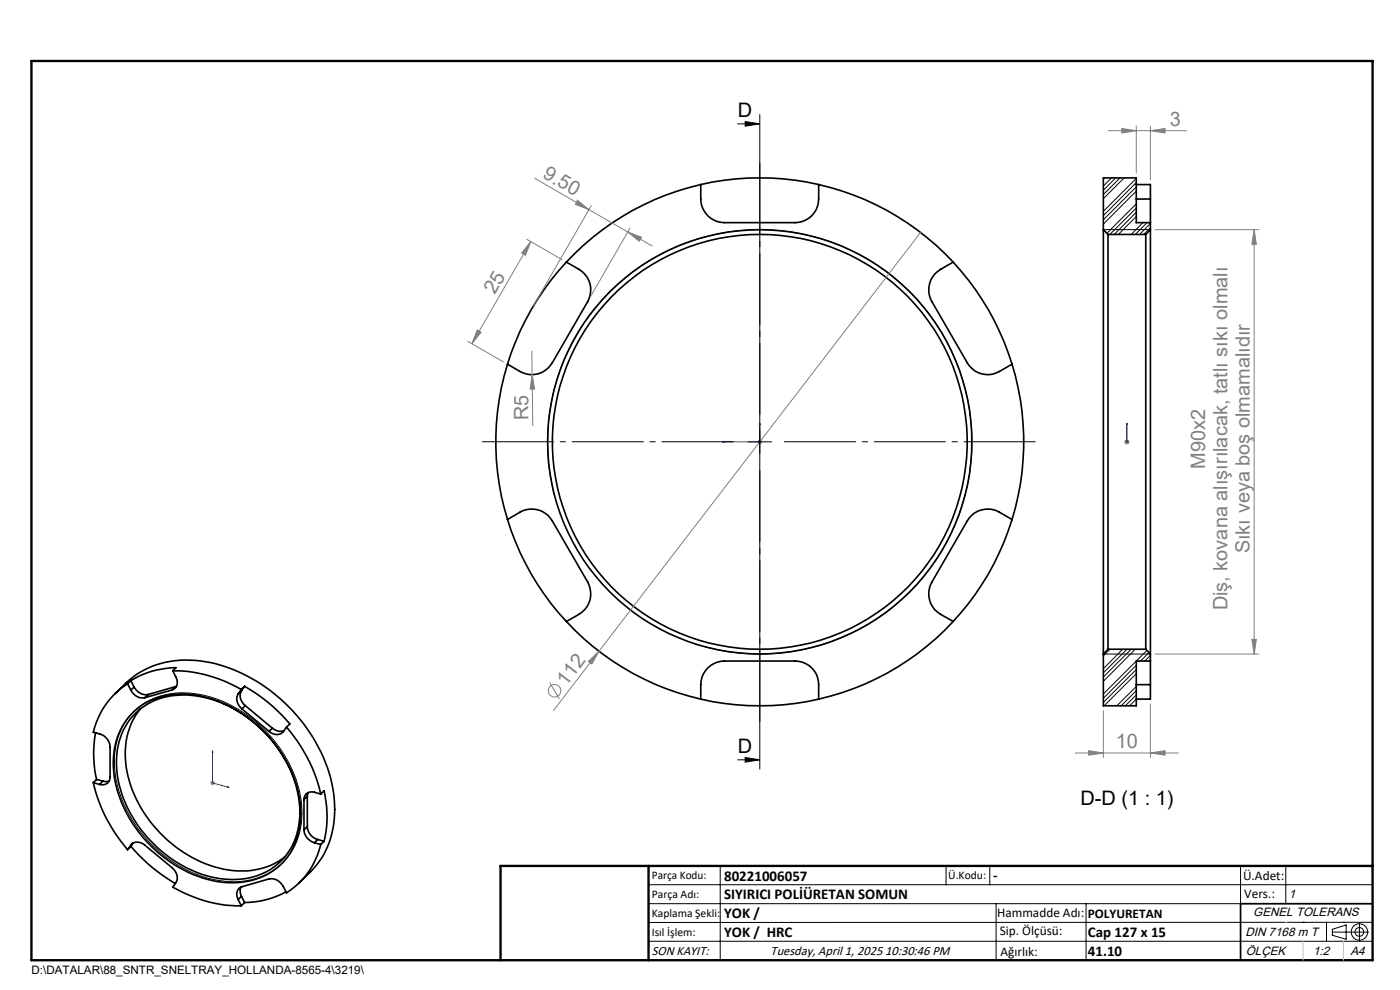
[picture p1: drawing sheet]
<svg xmlns="http://www.w3.org/2000/svg" width="297mm" height="210mm" viewBox="0 0 297 210" stroke-linecap="round" stroke-linejoin="round" font-family="sans-serif">
<g fill="none" stroke="#000" stroke-width=".35">
<path d="M148.7 39.1a55.8 55.8 0 0 0-28.5 16.5M148.7 39.1a8.1 8.1 0 0 0 .9 6 5 5 0 0 0 4.1 2.1h15a5 5 0 0 0 5-5v-3.1M148.7 39.1a56.1 56.1 0 0 1 25 0M173.7 39.1a55.7 55.7 0 0 1 28.5 16.5M241.1 39.1h3v3.1M120.2 55.6a9.5 9.5 0 0 1 4.3 3.2 5 5 0 0 1 .2 5.2l-7.5 13a5 5 0 0 1-6.9 1.8l-2.6-1.6M120.2 55.6a55.7 55.7 0 0 0-12.5 21.6M202.2 55.6a9.5 9.5 0 0 0-4.4 3.2 5 5 0 0 0-.1 5.2l7.5 13a5 5 0 0 0 6.8 1.8l2.7-1.6M202.2 55.6a55.7 55.7 0 0 1 12.5 21.6M234.1 48.7v90M234.1 48.7l1 1M235.1 49.7v88"/>
<path d="M235.1 49.7h8M241.1 42.2h3M243.1 49.7v88M244.1 48.7v90M244.1 42.2v5M244.1 47.2h-3v-9.5h-7v11M244.1 48.7l-1 1M244.1 47.2v1.5M107.7 77.2a55.9 55.9 0 0 0 0 33M214.7 77.2a55.9 55.9 0 0 1 0 33M107.7 110.2a8.7 8.7 0 0 1 4.9-2.2 5 5 0 0 1 4.6 2.5l7.5 13a5 5 0 0 1-1.9 6.8l-2.6 1.5M107.7 110.2a55.2 55.2 0 0 0 12.5 21.6"/>
<path d="M214.7 110.2a8.9 8.9 0 0 0-4.9-2.2 5 5 0 0 0-4.6 2.5l-7.5 13a5 5 0 0 0 1.8 6.8l2.7 1.5M214.7 110.2a55.2 55.2 0 0 1-12.5 21.6M120.2 131.8a55.9 55.9 0 0 0 28.5 16.5M202.2 131.8a55.8 55.8 0 0 1-28.5 16.5M234.1 138.7v11h7v-9.5h3M235.1 137.7l-1 1M235.1 137.7h8M243.1 137.7l1 1M244.1 138.7v1.5M20.3 155.5a23.5 23.5 0 0 0 .2 9.8M24.4 147.2l2.3-2.3a18.9 18.9 0 0 1 16.8-4.5 34.9 34.9 0 0 1 26.3 23.6 22 22 0 0 1-1.6 18.1l-.6 .8a25.1 25.1 0 0 1-4.1 4.3M27.1 145.1a16.6 16.6 0 0 0-7.3 10.2l1.3 .4a3 3 0 0 1 2.3 2.7v6.4a1.62 1.62 0 0 1-2.3 1.6"/>
<path d="M27.1 145.1l.7 1.3M27.8 146.4a2.73 2.73 0 0 0 3 1.6M27.8 144.4l-.7 .7M27.8 144.4l.6 1.3M27.9 151.4a15.5 15.5 0 0 1 15-3.7 28 28 0 0 1 20.7 22 15.4 15.4 0 0 1-4.3 13.9 16.2 16.2 0 0 1-15.4 2.9 27.8 27.8 0 0 1-19.8-22.8 15.3 15.3 0 0 1 3.8-12.3zM28.4 145.7a2.86 2.86 0 0 0 3.1 1.6M28.4 145.7l-.6 .7M28.6 151.4a15 15 0 0 1 14.1-3.6 27.1 27.1 0 0 1 20.8 22.6 14.2 14.2 0 0 1-6.5 14.2 17.9 17.9 0 0 1-16.2 0 27.1 27.1 0 0 1-16-21 14.9 14.9 0 0 1 3.8-12.2zM29.8 150.4a15.9 15.9 0 0 0-2.6 14.3 27.3 27.3 0 0 0 22.2 20 15.1 15.1 0 0 0 11-2.9M31.5 147.3l-.7 .7M36.5 146.4l-5.7 1.6M36.7 142.3a28.2 28.2 0 0 1 14.5 4"/>
<path d="M36.7 142.3l.6-.7a18.2 18.2 0 0 0-9.5 2.8M36.7 142.3l.6 1.3a1.8 1.8 0 0 1-.8 2.8M37.2 145.7l-.7 .7M37.2 145.7l-5.7 1.6M37.4 145.6l-.2 .1M50.5 147.2a2.53 2.53 0 0 0 .8 3.2M51.2 146.3l-.7 .9M51.2 146.5a2.47 2.47 0 0 0 .8 3.2M51.2 146.5l-.7 .7M51.3 150.4l5.8 4.7M51.9 145.6a35.3 35.3 0 0 1 9.6 8l-.7 .6M51.9 145.6l-.7 .7"/>
<path d="M51.9 145.6l-.7 .9M52 149.7l5.8 4.8M52 149.7l-.7 .7M57.8 154.5a2.35 2.35 0 0 0 2.5 .5M57.8 154.5l-.7 .6M60.8 154.2a33.1 33.1 0 0 1 7.3 14.2M60.8 154.2a2.5 2.5 0 0 1-1.7 1.6l-1-.1-1-.6M148.7 148.3a8.3 8.3 0 0 1 .9-6 5.1 5.1 0 0 1 4.1-2.1h15a5 5 0 0 1 5 5v3.1M148.7 148.3a56.1 56.1 0 0 0 25 0M241.1 145.2h3M244.1 140.2v5M244.1 145.2v3.1h-3"/>
<path d="M19.8 166a32.7 32.7 0 0 0 7.3 14.2M19.8 166l1.3 .4M20.5 165.3l-.7 .7M20.5 165.3l1.3 .4M21.8 165.7l-.7 .7M23.2 165.6l-.7 .2-.7-.1M27.8 179.3a2.04 2.04 0 0 1 3 0l5.7 4.8a2.49 2.49 0 0 1 .8 3.1l-.6 1a28.8 28.8 0 0 0 14.5 3.9M27.8 179.6a37 37 0 0 0 9.4 7.8M27.8 179.6l-.7 .6M27.8 179.3l-.7 .9M28.1 178.9l-.3 .4M28.3 178.8l-.5 .8"/>
<path d="M64.5 176a3 3 0 0 0 2.2 2.8M64.5 169.6v6.4M65.2 175.4a2.96 2.96 0 0 0 2.2 2.7M65.2 168.9l-.7 .7M65.2 168.9v6.5M65.2 175.4l-.7 .6M65.4 168.1l-.2 .8M66.7 178.8l1.4 .3M67.4 178.1l1.4 .4M67.4 178.1l-.7 .7M68.1 179.1a16.7 16.7 0 0 1-7.3 10.3l-.7-1.3a2.89 2.89 0 0 0-3-1.7l-5.8 1.7a1.8 1.8 0 0 0-.8 2.7M68.1 168.4l.7-.7a22.9 22.9 0 0 1 0 10.8"/>
<path d="M68.1 168.4a3.9 3.9 0 0 0-2.4-.4l-.8 .4-.3 .6-.1 .6M68.8 178.5l-.7 .6M50.5 190.8l.7 1.3M51.1 188.2l-.2 .9 .3 1M51.2 190.1l.7 1.3M51.2 190.1l-.7 .7M51.9 191.4l-.7 .7M60.7 189.2a18.5 18.5 0 0 1-8.8 2.2M291.2 191.7h-28v12"/>
<circle cx="161.2" cy="93.7" r="45"/>
<circle cx="161.2" cy="93.7" r="44"/>
</g>
<g fill="none" stroke="#000" stroke-width=".21">
<path d="M156.5 26.3h4.7M158.1 25.8l3.1 .5-3.1 .5zM161.2 24.3v138.9M235.8 37.7l-1.7 1.8M236.7 37.7l-2.6 2.6M237.6 37.7l-3.5 3.6M238.5 37.7l-4.4 4.4M241.1 37.8l-7 7M241.1 38.7l-7 7M241.1 39.6l-7 7M234.1 48.7h10M241.1 43.2l-6.3 6.3"/>
<path d="M241.1 44.1l-5.7 5.6M241.1 45l-4.7 4.7M241.1 40.5l-7 7M241.1 45.9l-3.9 3.8M242.5 47.2l-2.5 2.5M243.3 47.2l-2.5 2.5M244.1 47.4l-2.3 2.3M244.1 48.3l-1.5 1.4M158.7 93.7h5M117.7 105.4a45 45 0 0 1 39.6-56.5 45 45 0 0 1 48.7 48.7 45 45 0 0 1-56.5 39.6M234.1 138.7h10M235.5 137.7l-1.4 1.4"/>
<path d="M238.2 137.7l-4.1 4.1M239.1 137.7l-5 5M240 137.7l-5.9 5.9M240.8 137.7l-6.7 6.8M243.3 138l-9.2 9.2M243.8 138.4l-1.9 1.8M244.1 139l-1.2 1.2M244.1 139.9l-.4 .3M28.2 151.1a15.7 15.7 0 0 1 14.8-3.7 27.9 27.9 0 0 1 21 22.9 14.9 14.9 0 0 1-5.5 13.9 16.8 16.8 0 0 1-14.9 1.9 28.1 28.1 0 0 1-19.2-21.9 15.5 15.5 0 0 1 3.8-13.1zM241.1 145.6l-4.2 4.1M241.1 141.1l-7 7M241.1 146.5l-3.3 3.2"/>
<path d="M241.1 142l-7 7M241.1 147.4l-2.4 2.3M241.1 142.9l-6.9 6.8M241.1 148.3l-1.5 1.4M156.5 161.2h4.7M158.1 160.7l3.1 .5-3.1 .5zM137.6 187.7h153.6M137.6 191.7h153.6M137.6 199.7h153.6M152.8 183.7v20M200.7 183.7v4M210 183.7v4"/>
<path d="M211.3 191.7v12M230.4 191.7v12M263.2 183.7v20M272.8 183.7v8M276.4 195.6h.1M281.4 195.6v4.1M282.6 197.7h7.8M282.6 197.1l3-.9v3l-3-.8zM285 195.6h.1M288.4 195.8v3.8M291.2 195.6l-153.6 .1"/>
<circle cx="288.4" cy="197.7" r="1.74"/>
<circle cx="288.4" cy="197.7" r=".93"/>
</g>
<g fill="none" stroke="#808080" stroke-width=".21">
<path d="M113.4 37.8l11.6 6.7M235.1 27.7h16.6M238 27.3l3.1 .4-3.1 .5zM241.1 26.7v10M244.1 27.7l3.1-.4v.9zM244.1 26.7v11.4M111.8 50.8l7.5 4.3M112.6 51.3l-1.1 2.8-.8-.4zM112.6 51.3l-12.5 21.6M122.5 42.5l2.5 2-2.9-1.2zM125 44.5l8.2 4.7M125.4 43.6l-12.2 21.3"/>
<path d="M133.2 49.2l2.9 1.1-.5 .9zM133.2 49.2l5.1 3M133.7 48.4l-8.5 14.7M195.3 49.3l-68.2 88.8M245 48.7h22.1M266.1 48.7l.4 3.1h-.9zM266.1 48.7v90M99.2 72.4l7.6 4.4M101.2 70l.9 .5-2 2.4zM112.8 74.5l.2 15.8M112.9 79.5l.5 3h-.9zM160.7 93.7h1"/>
<path d="M160.8 93.4l.7 .7M161.2 93.2v1M161.5 93.4l-.7 .7M238.5 93.7h1.1M238.7 93.4l.7 .7M239 93.2v1M239.4 93.4l-.7 .7M127.1 138.1l-9.7 12.6M245 138.7h22.1M265.6 135.6h.9l-.4 3.1zM116.6 144.8l2.1 3.5M124.8 140.3l2.3-2.2-1.5 2.8z"/>
<path d="M228.1 159.7h21.9M231 159.2l3.1 .5-3.1 .5zM234.1 150.7v10M244.1 159.7l3.1-.5v1zM244.1 149.3v11.4M44.6 166.1h1M44.7 165.7l.7 .7M45.1 165.6v1M45.4 165.7l-.7 .7"/>
<circle cx="117.6" cy="146.5" r="1.33"/>
</g>
<path d="M153.2 93.7l.4-.1v.2zM161.2 89.7l.1 .4h-.2zM161.2 89.7v4h-8M239 89.7v.4v-.4M239 93.6v.2zM239 93.7h.1M239 89.7v4M45.1 159.2l.1 .4h-.2zM45.1 159.2v6.9l3.5 .9M48.3 166.9l.3 .1h-.3z" fill="none" stroke="#00f" stroke-width=".21"/>
<path d="M156.2 93.7h-54.5" fill="none" stroke="#000" stroke-width=".21" stroke-dasharray="15.2 1.3 1.3 1.3" stroke-dashoffset="-.6" stroke-linecap="butt"/>
<path d="M161.2 98.7v55.5" fill="none" stroke="#000" stroke-width=".21" stroke-dasharray="15.2 1.3 1.3 1.3" stroke-dashoffset="-1.1" stroke-linecap="butt"/>
<path d="M166.2 93.7h53.6" fill="none" stroke="#000" stroke-width=".21" stroke-dasharray="15.2 1.3 1.3 1.3" stroke-dashoffset="-.1" stroke-linecap="butt"/>
<path d="M161.2 88.7v-54.8" fill="none" stroke="#000" stroke-width=".21" stroke-dasharray="15.2 1.3 1.3 1.3" stroke-dashoffset="-.8" stroke-linecap="butt"/>
<path d="M106.2 203.7h185" fill="none" stroke="#000" stroke-width=".25"/>
<path d="M6.7 12.9h284.5v190.8h-284.5zM137.6 183.7v20M291.2 183.7h-185v20" fill="none" stroke="#000" stroke-width=".5"/>
<path d="M272.8 195.6h.1M276.4 199.7v4M285 199.7v4" fill="none" stroke="#c0c0c0" stroke-width=".21"/>
<path d="M158.1 25.8l3.1 .5-3.1 .5zM158.1 160.7l3.1 .5-3.1 .5z" fill="#000"/>
<g fill="#00f">
<path d="M161.2 89.7l.1 .4h-.2zM153.2 93.7l.4-.1v.2z"/>
<path d="M239 89.7v.4zM239 93.6v.2zM239 89.7v.4zM239 93.6v.2zM48.3 166.9l.3 .1h-.3zM45.1 159.2l.1 .4h-.2z"/>
</g>
<g fill="#808080">
<path d="M124.8 140.3l2.3-2.2-1.5 2.8z"/>
<path d="M112.9 79.5l.5 3h-.9z"/>
<path d="M133.2 49.2l2.9 1.1-.5 .9zM122.5 42.5l2.5 2-2.9-1.2z"/>
<path d="M101.2 70l.9 .5-2 2.4zM112.6 51.3l-1.1 2.8-.8-.4z"/>
<path d="M265.6 135.6h.9l-.4 3.1zM266.1 48.7l.4 3.1h-.9z"/>
<path d="M238 27.3l3.1 .4-3.1 .5zM244.1 27.7l3.1-.4v.9z"/>
<path d="M231 159.2l3.1 .5-3.1 .5zM244.1 159.7l3.1-.5v1z"/>
</g>
<g font-size="4.2">
<text x="156.5" y="24.8">D</text>
<text x="156.5" y="159.7">D</text>
<text x="229.2" y="170.8">D-D (1 : 1)</text>
</g>
<g font-size="4.2" fill="#808080">
<text x="248.2" y="26.8">3</text>
<text x="114.9" y="37.5" transform="rotate(30 114.9 37.5)">9.50</text>
<text x="105" y="62.6" transform="rotate(-60 105 62.6)">25</text>
<text x="112.1" y="89.1" transform="rotate(-91 112.1 89.1)">R5</text>
<text x="255.7" y="99.4" transform="rotate(-90 255.7 99.4)">M90x2</text>
<text x="265.1" y="117.4" transform="rotate(-90 265.1 117.4)">Sıkı veya boş olmamalıdır</text>
<text x="260.4" y="129.5" transform="rotate(-90 260.4 129.5)">Diş, kovana alışırılacak, tatlı sıkı olmalı</text>
<text x="120.1" y="145.6" transform="rotate(-52 120.1 145.6)">112</text>
<text x="236.7" y="158.8">10</text>
</g>
<g font-size="3.2">
<text x="153.6" y="190.8">SIYIRICI POLİÜRETAN SOMUN</text>
<text x="153.6" y="186.8">80221006057</text>
<text x="210.7" y="186.6">-</text>
<text x="153.6" y="194.8">YOK /</text>
<text x="153.6" y="198.8">YOK / HRC</text>
<text x="230.8" y="198.7">Cap 127 x 15</text>
<text x="230.8" y="202.8">41.10</text>
</g>
<g font-size="2.8">
<text x="263.7" y="186.7">Ü.Adet:</text>
<text x="263.9" y="190.5">Vers.:</text>
<text x="211.5" y="194.5">Hammadde Adı:</text>
<text x="230.8" y="194.7">POLYURETAN</text>
<text x="138.3" y="202.6">SON KAYIT:</text>
<text x="163.5" y="202.6">Tuesday, April 1, 2025 10:30:46 PM</text>
<text x="212.1" y="198.4">Sip. Ölçüsü:</text>
<text x="212.2" y="202.7">Ağırlık:</text>
</g>
<g font-size="2.6">
<text x="273.4" y="190.4">1</text>
<text x="265.9" y="194.4">GENEL TOLERANS</text>
<text x="264.2" y="198.5">DIN 7168 m T</text>
<text x="264.3" y="202.6">ÖLÇEK</text>
<text x="278.5" y="202.6">1:2</text>
<text x="286.5" y="202.6">A4</text>
</g>
<g font-size="2.5">
<text x="138.3" y="186.4">Parça Kodu:</text>
<text x="138.3" y="190.5">Parça Adı:</text>
<text x="201.2" y="186.5">Ü.Kodu:</text>
<text x="138.3" y="194.5">Kaplama Şekli:</text>
<text x="138.3" y="198.6">Isıl İşlem:</text>
<text x="6.7" y="206.7">D:\DATALAR\88_SNTR_SNELTRAY_HOLLANDA-8565-4\3219\</text>
</g>
</svg>
